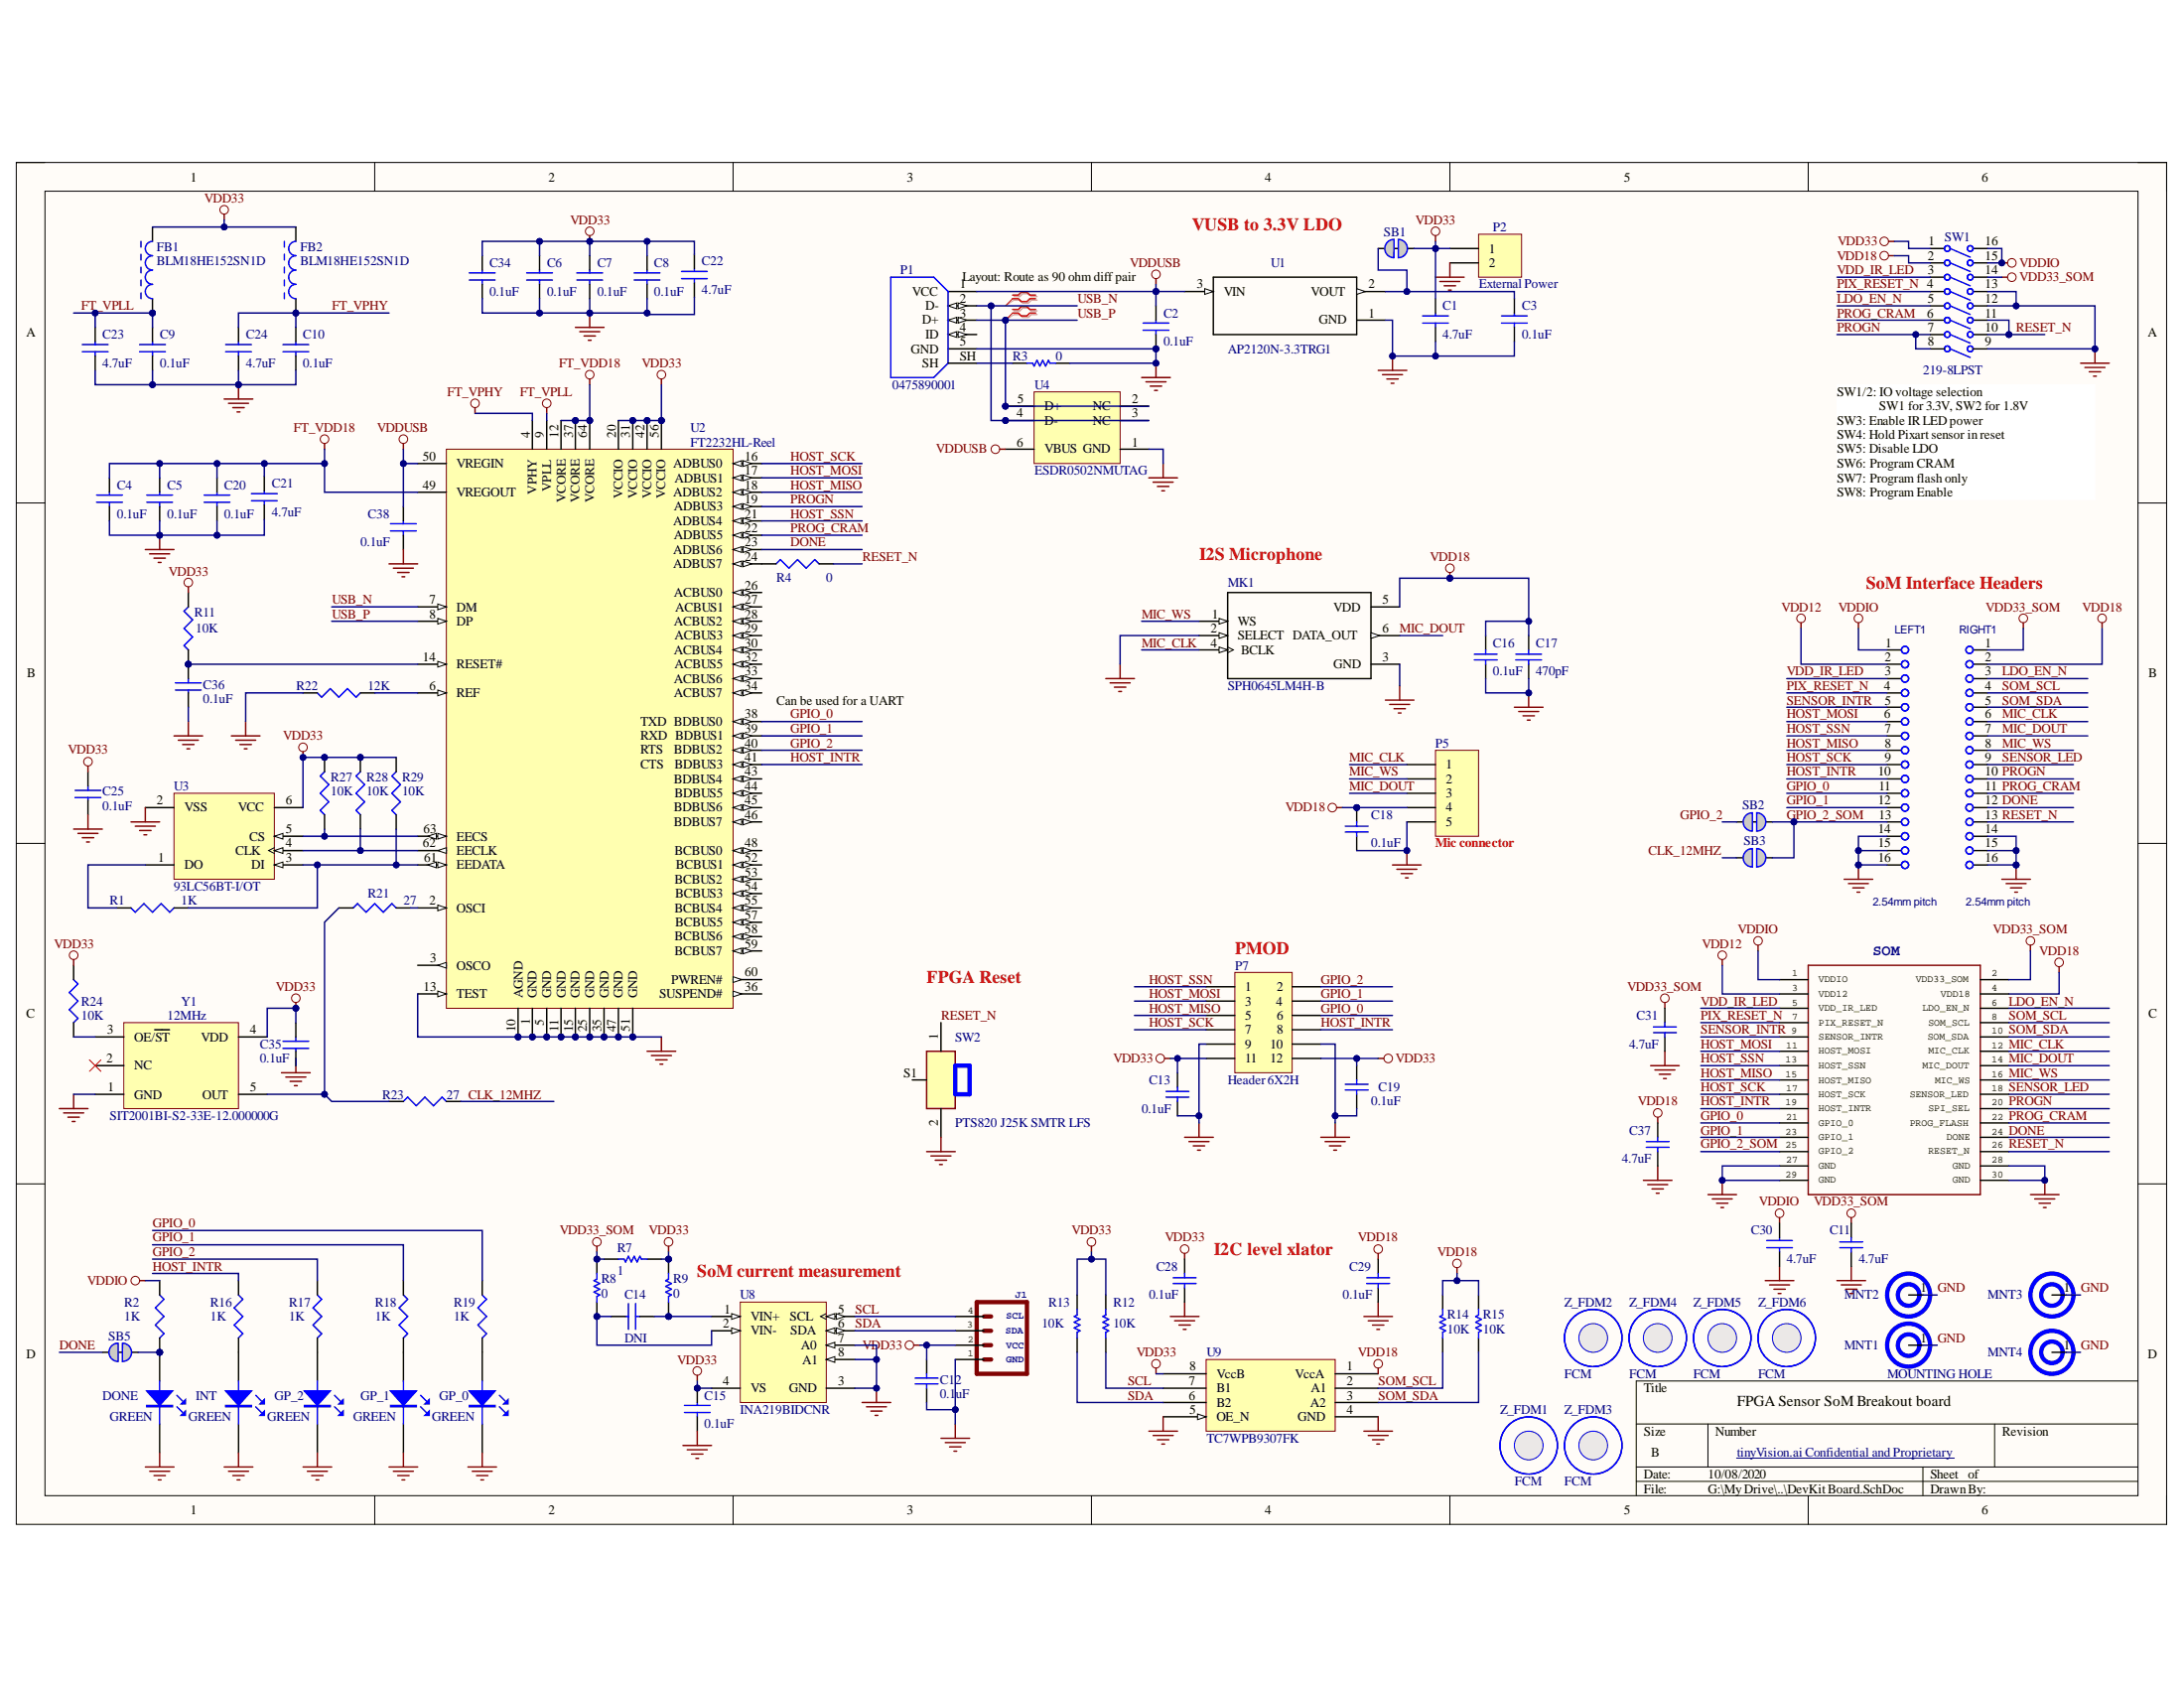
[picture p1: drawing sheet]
# Altium schematic sheet DevKit Board.SchDoc
size B

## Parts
C1  4.7uF  [CAPC1005X60N]
C2  0.1uF  [CAPC1005X60N]
C3  0.1uF  [CAPC1005X60N]
C4  0.1uF  [CAPC1005X60N]
C5  0.1uF  [CAPC1005X60N]
C6  0.1uF  [CAPC1005X60N]
C7  0.1uF  [CAPC1005X60N]
C8  0.1uF  [CAPC1005X60N]
C9  0.1uF  [CAPC1005X60N]
C10  0.1uF  [CAPC1005X60N]
C11  4.7uF  [CAPC1005X60N]
C12  0.1uF  [CAPC1005X60N]
C13  0.1uF  [CAPC1005X60N]
C14  DNI  [CAPC1005X60N]
C15  0.1uF  [CAPC1005X60N]
C16  0.1uF  [CAPC1005X60N]
C17  470pF  [CAPC1005X60N]
C18  0.1uF  [CAPC1005X60N]
C19  0.1uF  [CAPC1005X60N]
C20  0.1uF  [CAPC1005X60N]
C21  4.7uF  [CAPC1005X60N]
C22  4.7uF  [CAPC1005X60N]
C23  4.7uF  [CAPC1005X60N]
C24  4.7uF  [CAPC1005X60N]
C25  0.1uF  [CAPC1005X60N]
C28  0.1uF  [CAPC1005X60N]
C29  0.1uF  [CAPC1005X60N]
C30  4.7uF  [CAPC1005X60N]
C31  4.7uF  [CAPC1005X60N]
C34  0.1uF  [CAPC1005X60N]
C35  0.1uF  [CAPC1005X60N]
C36  0.1uF  [CAPC1005X60N]
C37  4.7uF  [CAPC1005X60N]
C38  0.1uF  [CAPC1005X60N]
DONE  GREEN  [LED2012N]
FB1  BLM18HE152SN1D  [MURA-BLM18-RF-H4-CHIP-2_V]
FB2  BLM18HE152SN1D  [MURA-BLM18-RF-H4-CHIP-2_V]
GP_0  GREEN  [LED2012N]
GP_1  GREEN  [LED2012N]
GP_2  GREEN  [LED2012N]
INT  GREEN  [LED2012N]
J1  (no value)  [1X04_1MM_RA]
LEFT1  value 2.54mm pitch  [HDR2x8]  (hidden comment: CONN_GENERIC_16)
MK1  SPH0645LM4H-B  [Knowles_SPH0645LM4H-B_0]
MNT1  MOUNTING HOLE  [MNT620-275N]
MNT2  MOUNTING HOLE  [MNT620-275N]  (value not drawn)
MNT3  MOUNTING HOLE  [MNT620-275N]  (value not drawn)
MNT4  MOUNTING HOLE  [MNT620-275N]  (value not drawn)
P1  0475890001  [*MOLEX_0475890001]
P2  External Power  [HDR1X2]
P5  Mic connector  [HDR1X5]
P7  Header 6X2H  [HDR2X6H]
R1  1K  [RESC1005X40N]
R2  1K  [RESC1005X40N]
R3  0  [RESC1005X40N]
R4  0  [RESC1005X40N]
R7  1  [RESC1005X40N]
R8  0  [RESC1005X40N]
R9  0  [RESC1005X40N]
R11  10K  [RESC1005X40N]
R12  10K  [RESC1005X40N]
R13  10K  [RESC1005X40N]
R14  10K  [RESC1005X40N]
R15  10K  [RESC1005X40N]
R16  1K  [RESC1005X40N]
R17  1K  [RESC1005X40N]
R18  1K  [RESC1005X40N]
R19  1K  [RESC1005X40N]
R21  27  [RESC1005X40N]
R22  12K  [RESC1005X40N]
R23  27  [RESC1005X40N]
R24  10K  [RESC1005X40N]
R27  10K  [RESC1005X40N]
R28  10K  [RESC1005X40N]
R29  10K  [RESC1005X40N]
RIGHT1  value 2.54mm pitch  [HDR2x8]  (hidden comment: CONN_GENERIC_16)
SB1  Solderbridge  [Solderbridge_Shorted]  (value not drawn)  (net tie, no BOM)
SB2  Solderbridge  [Solderbridge_Shorted]  (value not drawn)  (net tie, no BOM)
SB3  Solderbridge  [Solderbridge]  (value not drawn)  (no BOM)
SB5  Solderbridge  [Solderbridge_Shorted]  (value not drawn)  (net tie, no BOM)
SOM  Module  [SOM-SMD]  (value not drawn)
SW1  219-8LPST  [CTS-219-8LPST_V]
SW2  PTS820 J25K SMTR LFS  [PTS820J25MSMTRLFS]
U1  AP2120N-3.3TRG1  [*SOT91P240X110-3N]
U2  FT2232HL-Reel  [LQFP-64]
U3  93LC56BT-I/OT  [SOT-23-OT6_L]
U4  ESDR0502NMUTAG  [ONSC-UDFN-6-517AA-01_V]
U8  INA219BIDCNR  [DCN0008A_M]
U9  TC7WPB9307FK  [SSOP8-P-0.50A]
Y1  12MHz  MPN: SIT2001BI-S2-33E-12.000000G  [SOT23-5]
Z_FDM1  FCM  [FID100X250N]
Z_FDM2  FCM  [FID100X250N]
Z_FDM3  FCM  [FID100X250N]
Z_FDM4  FCM  [FID100X250N]
Z_FDM5  FCM  [FID100X250N]
Z_FDM6  FCM  [FID100X250N]

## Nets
FT_VDD18: C4.1 C5.1 C20.1 C21.1 U2.12(VCORE) U2.37(VCORE) U2.49(VREGOUT) U2.64(VCORE)
FT_VPHY: C10.1 C24.1 FB2.1 U2.4(VPHY)
FT_VPLL: C9.1 C23.1 FB1.1 U2.9(VPLL)
GND: C1.2 C2.2 C3.2 C4.2 C5.2 C6.2 C7.2 C8.2 C9.2 C10.2 C11.2 C12.2 C13.2 C15.2 C16.2 C17.2 C18.2 C19.2 C20.2 C21.2 C22.2 C23.2 C24.2 C25.1 C28.2 C29.2 C30.2 C31.2 C34.2 C35.1 C36.1 C37.2 C38.2 DONE.2 GP_0.2 GP_1.2 GP_2.2 INT.2 J1.1 LEFT1.14 LEFT1.15 LEFT1.16 MK1.2(SELECT) MK1.3(GND) MNT1.1(GND) MNT2.1(GND) MNT3.1(GND) MNT4.1(GND) P1.5(GND) P2.2 P5.5 P7.9 P7.10 R3.1 R22.1 RIGHT1.14 RIGHT1.15 RIGHT1.16 SOM.27(GND) SOM.28(GND) SOM.29(GND) SOM.30(GND) SW1.9(B8) SW1.11(B6) SW1.12(B5) SW1.13(B4) SW2.2 U1.1(GND) U2.1(GND) U2.5(GND) U2.10(AGND) U2.11(GND) U2.13(TEST) U2.15(GND) U2.25(GND) U2.35(GND) U2.47(GND) U2.51(GND) U3.2(VSS) U4.1(GND) U8.3(GND) U8.7(A0) U8.8(A1) U9.4(GND) U9.5(OE_N) Y1.1(GND)
VDD12: LEFT1.2 SOM.3(VDD12)
VDD18: C16.1 C17.1 C18.1 C29.1 C37.1 MK1.5(VDD) P5.4 R14.2 R15.2 RIGHT1.2 SOM.4(VDD18) SW1.2(A2) U9.1(VccA)
VDD33: C1.1 C6.1 C7.1 C8.1 C12.1 C13.1 C15.1 C19.1 C22.1 C25.2 C28.1 C34.1 C35.2 FB1.2 FB2.2 J1.2 P2.1 P7.11 P7.12 R7.1 R9.1 R11.1 R12.2 R13.2 R24.1 R27.1 R28.1 R29.1 SB1.1 SW1.1(A1) U2.20(VCCIO) U2.31(VCCIO) U2.42(VCCIO) U2.56(VCCIO) U3.6(VCC) U8.4(VS) U9.8(VccB) Y1.4(VDD)
VDD33_SOM: C11.1 C31.1 R7.2 R8.1 RIGHT1.1 SOM.2(VDD33_SOM) SW1.14(B3)
VDDIO: C30.1 LEFT1.1 R2.1 SOM.1(VDDIO) SW1.15(B2) SW1.16(B1)
VDDUSB: C2.1 C38.1 P1.1(VCC) U1.3(VIN) U2.50(VREGIN) U4.6(VBUS)
CLK_12MHZ: R23.2 SB3.2
DONE: RIGHT1.12 SB5.2 SOM.24(DONE) U2.23(ADBUS6)
GPIO_0: LEFT1.11 P7.6 R19.1 SOM.21(GPIO_0) U2.38(BDBUS0)
GPIO_1: LEFT1.12 P7.4 R18.1 SOM.23(GPIO_1) U2.39(BDBUS1)
GPIO_2: P7.2 R17.1 SB2.2 U2.40(BDBUS2)
GPIO_2_SOM: LEFT1.13 SB2.1 SB3.1 SOM.25(GPIO_2)
HOST_INTR: LEFT1.10 P7.8 R16.1 SOM.19(HOST_INTR) U2.41(BDBUS3)
HOST_MISO: LEFT1.8 P7.5 SOM.15(HOST_MISO) U2.18(ADBUS2)
HOST_MOSI: LEFT1.6 P7.3 SOM.11(HOST_MOSI) U2.17(ADBUS1)
HOST_SCK: LEFT1.9 P7.7 SOM.17(HOST_SCK) U2.16(ADBUS0)
HOST_SSN: LEFT1.7 P7.1 SOM.13(HOST_SSN) U2.21(ADBUS4)
LDO_EN_N: RIGHT1.3 SOM.6(LDO_EN_N) SW1.5(A5)
MIC_CLK: MK1.4(BCLK) P5.1 RIGHT1.6 SOM.12(MIC_CLK)
MIC_DOUT: MK1.6(DATA_OUT) P5.3 RIGHT1.7 SOM.14(MIC_DOUT)
MIC_WS: MK1.1(WS) P5.2 RIGHT1.8 SOM.16(MIC_WS)
PIX_RESET_N: LEFT1.4 SOM.7(PIX_RESET_N) SW1.4(A4)
PROG_CRAM: RIGHT1.11 SOM.22(PROG_FLASH) SW1.6(A6) U2.22(ADBUS5)
PROGN: RIGHT1.10 SOM.20(SPI_SEL) SW1.7(A7) SW1.8(A8) U2.19(ADBUS3)
RESET_N: R4.2 RIGHT1.13 SOM.26(RESET_N) SW1.10(B7) SW2.1
SCL: J1.4 R12.1 U8.5(SCL) U9.7(B1)
SDA: J1.3 R13.1 U8.6(SDA) U9.6(B2)
SENSOR_INTR: LEFT1.5 SOM.9(SENSOR_INTR)
SENSOR_LED: RIGHT1.9 SOM.18(SENSOR_LED)
SOM_SCL: R14.1 RIGHT1.4 SOM.8(SOM_SCL) U9.2(A1)
SOM_SDA: R15.1 RIGHT1.5 SOM.10(SOM_SDA) U9.3(A2)
USB_N: P1.2(D-) U2.7(DM) U4.3(NC) U4.4(D-)
USB_P: P1.3(D+) U2.8(DP) U4.2(NC) U4.5(D+)
VDD_IR_LED: LEFT1.3 SOM.5(VDD_IR_LED) SW1.3(A3)
NetC3_1: C3.1 SB1.2 U1.2(VOUT)
NetC14_1: C14.1 R8.2 U8.2(VIN-)
NetC14_2: C14.2 R9.2 U8.1(VIN+)
NetC36_2: C36.2 R11.2 U2.14(RESET#)
NetDONE_1: DONE.1 R2.2 SB5.1
NetGP_0_1: GP_0.1 R19.2
NetGP_1_1: GP_1.1 R18.2
NetGP_2_1: GP_2.1 R17.2
NetINT_1: INT.1 R16.2
NetP1_SH: P1.SH R3.2
NetR1_1: R1.1 R29.2 U2.61(EEDATA) U3.3(DI)
NetR1_2: R1.2 U3.1(DO)
NetR4_1: R4.1 U2.24(ADBUS7)
NetR21_1: R21.1 R23.1 Y1.5(OUT)
NetR21_2: R21.2 U2.2(OSCI)
NetR22_2: R22.2 U2.6(REF)
NetR24_2: R24.2 Y1.3(OE/~{ST})
NetR27_2: R27.2 U2.63(EECS) U3.5(CS)
NetR28_2: R28.2 U2.62(EECLK) U3.4(CLK)

Not connected (* = marked no-connect by the designer): P1 4(ID); SW2 S1(GND); U2 3(OSCO) 26(ACBUS0) 27(ACBUS1) 28(ACBUS2) 29(ACBUS3) 30(ACBUS4) 32(ACBUS5) 33(ACBUS6) 34(ACBUS7) 36(SUSPEND#) 43(BDBUS4) 44(BDBUS5) 45(BDBUS6) 46(BDBUS7) 48(BCBUS0) 52(BCBUS1) 53(BCBUS2) 54(BCBUS3) 55(BCBUS4) 57(BCBUS5) 58(BCBUS6) 59(BCBUS7) 60(PWREN#); Y1 2(NC)*; Z_FDM1 1; Z_FDM2 1; Z_FDM3 1; Z_FDM4 1; Z_FDM5 1; Z_FDM6 1

## Layout directives
differential pair: USB_N, USB_P

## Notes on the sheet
- VUSB to 3.3V LDO
- (near P1) Layout: Route as 90 ohm diff pair
- (near SW1) SW1/2: IO voltage selection
  SW1 for 3.3V, SW2 for 1.8V
  SW3: Enable IR LED power
  SW4: Hold Pixart sensor in reset
  SW5: Disable LDO
  SW6: Program CRAM
  SW7: Program flash only
  SW8: Program Enable
- (near MK1) I2S Microphone
- SoM Interface Headers
- (near U2) TXD
- (near U2) RXD
- (near U2) RTS
- (near U2) Can be used for a UART
- (near U2) CTS
- FPGA Reset
- (near P7) PMOD
- I2C level xlator
- SoM current measurement
- FPGA Sensor SoM Breakout board
- tinyVision.ai Confidential and Proprietary
